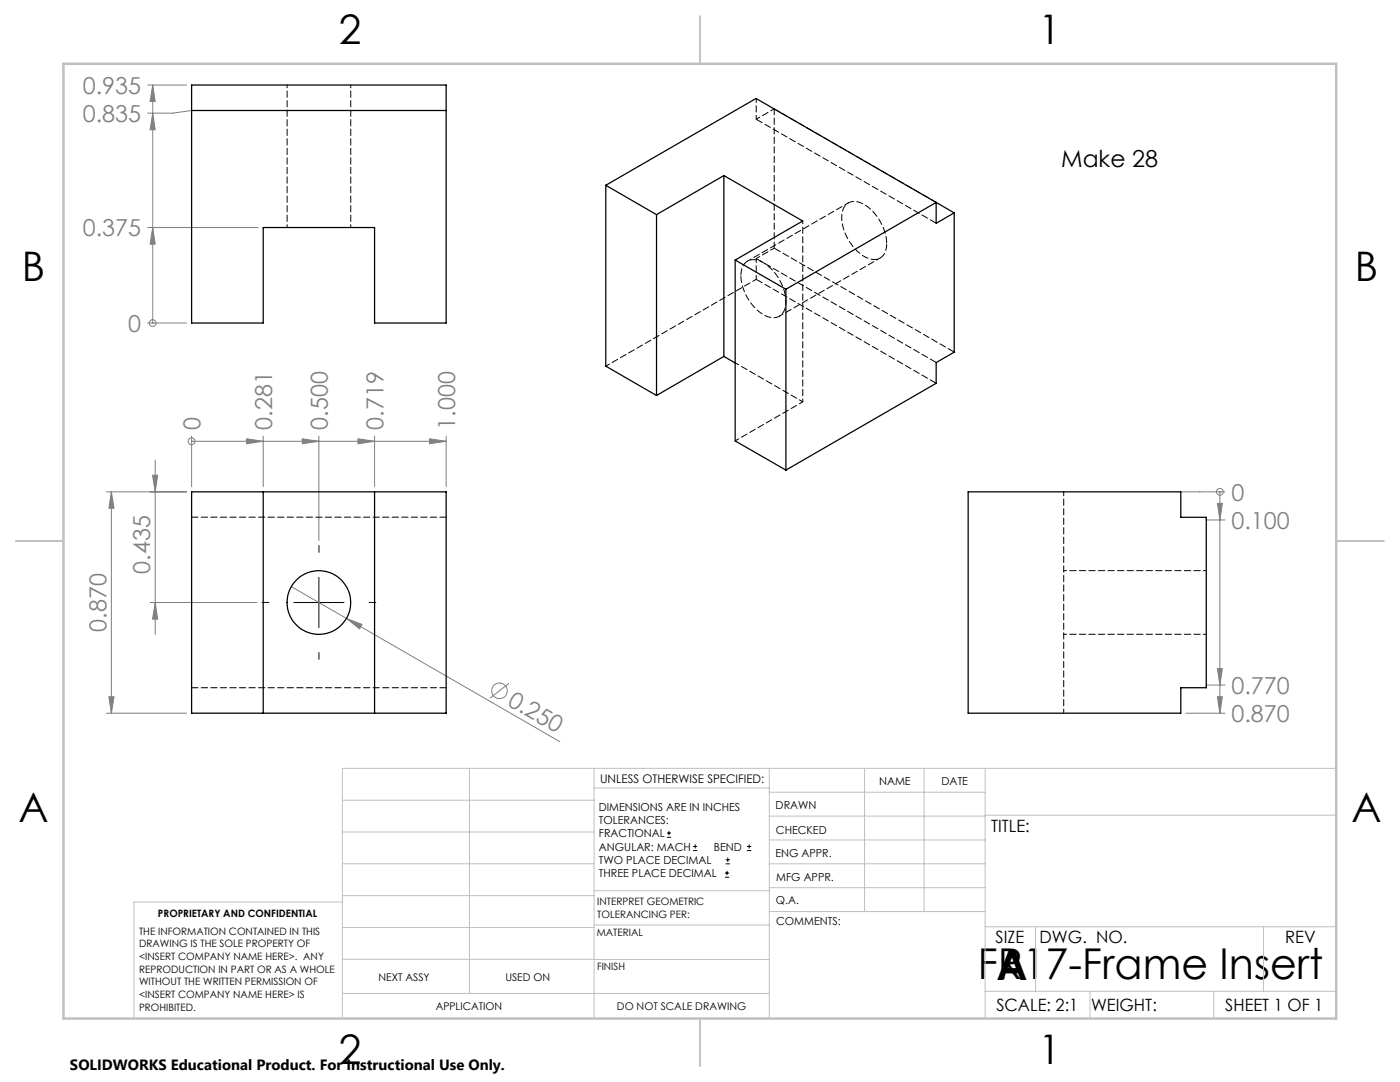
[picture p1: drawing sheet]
<svg xmlns="http://www.w3.org/2000/svg" width="279mm" height="216mm" viewBox="0 0 279 216" stroke-linecap="round" stroke-linejoin="round" font-family="sans-serif">
<g fill="none" stroke="#808080" stroke-width=".2">
<path d="M29.5 17h7.7M30.5 17v47.5M30.5 17l.5 3.2h-1zM30.5 22.6l.5 3.3h-1zM38.2 22l-3.7 .6h-5M29.5 45.4h22M30.5 45.4l.5 3.3h-1zM29.5 64.5h7.7M30.5 64.5h.1M21.2 98.1h16M22.2 98.1v44.2M22.2 98.1l.6 3.3h-1.1z"/>
<path d="M30.4 94.8h1.1l-.5 3.3zM31 91.8v34.8M38.2 88.1h.1M38.2 87v10.1M38.2 88.1h50.8M49.2 87.6l3.3 .5-3.3 .4zM52.5 87v10.1M60.3 87.6l3.3 .5-3.3 .4zM63.6 87v20.9M71.4 87.6l3.4 .5-3.4 .4zM74.8 87v10.1M85.7 87.6l3.3 .5-3.3 .4z"/>
<path d="M89 87v10.1M235.7 98.1h8.8M243.5 98.1h.1M243.5 98.1v44.2M58.1 117.1l53.6 30.9M240.7 103.2v.6h3.8M243 100.4h.9l-.4 3.4zM21.7 139h1.1l-.6 3.3zM30 120.2h21.3M31 120.2l.5 3.3h-1.1zM69.1 123.4l3.1 1.2-.4 .9zM101.6 136.3l-3.8 3"/>
<path d="M243 133.4h.9l-.4 3.3zM243 139h.9l-.4 3.3zM244.5 136.7h-3.8v.5M21.2 142.3h16M236.6 142.3h7.9"/>
<circle cx="30.5" cy="64.5" r=".68"/>
<circle cx="38.2" cy="88.1" r=".69"/>
<circle cx="243.4" cy="98.1" r=".68"/>
<circle cx="99.7" cy="137.8" r="1.55"/>
</g>
<g fill="none" stroke="#000" stroke-width=".2">
<path d="M63.6 115.2v10M58.6 120.2h10.1M133.1 167.1h.8M133.1 166.2h.8M133.5 165.8v.9M138.3 169.7h.8M138.3 168.9h.8M138.7 168.5v.8M144.7 175h.8M144.7 174.2h.8M144.8 172.4h.9M144.8 171.6h.9"/>
<path d="M145.1 173.8v.8M145.2 171.1v.9M149.1 169.7h.8M149.1 168.9h.8M149.5 168.5v.8"/>
</g>
<path d="M63.7 110.2v-1.3M53.7 120.2h-1.4M63.7 130.2v1.4M73.7 120.2h1.3" fill="none" stroke="#000" stroke-width=".2" stroke-dasharray="15.2 1.3 1.3 1.3"/>
<g fill="none" stroke="#c0c0c0" stroke-width=".2">
<path d="M68.3 159.7h50.3M93.7 153.3v44.9M118.6 153.3v49.9M118.6 157.2h34.9M153.5 153.3v49.9M153.5 158.1h43.1M172.5 153.3v28.6M184.4 153.3v28.6M196.6 153.3v49.9M266.7 153.3h-198.4v49.9M68.3 178.7h50.3M68.3 172.4h50.3"/>
<path d="M68.3 166h50.3M68.3 180h-41.6v23.2M118.6 177.7h35M153.5 167.6h43.1M153.5 162.8h43.1M153.5 172.4h43.1M153.5 177.1h43.1M196.6 162.7h70.1M68.3 198.2h85.2M68.3 191.4l85.2 .1M68.3 185.1h50.3M118.6 184.6h35"/>
<path d="M153.6 181.9h43M196.6 197.8h70.1M196.6 184.9h70.1M206.7 184.9v12.9M217.5 197.8v5.4M242.2 197.8v5.4M252.2 184.9v12.9"/>
</g>
<path d="M139.7 3.2v9.5M3.1 107.9h9.6M266.7 107.9h9.5M139.7 203.2v9.6" fill="none" stroke="#c0c0c0" stroke-width=".25"/>
<path d="M12.7 12.7h254v190.5h-254z" fill="none" stroke="#c0c0c0" stroke-width=".5"/>
<g fill="#808080">
<path d="M69.1 123.4l3.1 1.2-.4 .9z"/>
<path d="M243 100.4h.9l-.4 3.4zM243 133.4h.9l-.4 3.3zM243 139h.9l-.4 3.3z"/>
<path d="M30.5 22.6l.5 3.3h-1zM30.5 17l.5 3.2h-1zM30.5 45.4l.5 3.3h-1z"/>
<path d="M49.2 87.6l3.3 .5-3.3 .4zM60.3 87.6l3.3 .5-3.3 .4zM71.4 87.6l3.4 .5-3.4 .4zM85.7 87.6l3.3 .5-3.3 .4z"/>
<path d="M31 120.2l.5 3.3h-1.1zM30.4 94.8h1.1l-.5 3.3zM21.7 139h1.1l-.6 3.3zM22.2 98.1l.6 3.3h-1.1z"/>
</g>
<g fill="none" stroke="#000" stroke-width=".25">
<path d="M38.2 17h50.8v47.5h-14.2v-19.1h-22.3v19.1h-14.3zM38.2 22h50.8M120.9 37l10.1 5.8M120.9 37l30-17.4 35.9 20.8M120.9 37v36.1l10.1 5.8M144.5 35l15.7 9.1-13.5 7.8M144.5 35l-13.5 7.8M144.5 35v36.1M131 42.8v36.1M146.7 51.9v36.1l10.1 5.8M146.7 51.9l10.1 5.8M156.8 57.7v36.1"/>
<path d="M186.8 40.4l-30 17.3M186.8 40.4v4.2l3.6-2.1M186.8 40.4l3.6 2.1M190.4 42.5v27.8l-3.6 2.1v4.1l-30 17.3M144.5 71.1l2.2 1.3M144.5 71.1l-13.5 7.8M38.2 98.1h50.8v44.2h-50.8zM52.5 98.1v44.2M74.8 98.1v44.2M193.2 98.1h42.5v5.1h5v34h-5v5.1h-42.5z"/>
<circle cx="63.6" cy="120.2" r="6.4"/>
</g>
<path d="M38.3 103.2h50.8M38.3 137.2h50.8" fill="none" stroke="#000" stroke-width=".2" stroke-dasharray="1.3 .6"/>
<path d="M57.3 16.9v28.5M70 45.4v-28.5M160.2 80.2v-36.1M240.7 113.9h-28.4M212.3 126.6h28.4" fill="none" stroke="#000" stroke-width=".2" stroke-dasharray="1.3 .6" stroke-dashoffset=".7"/>
<path d="M212.3 142.3v-44.2" fill="none" stroke="#000" stroke-width=".2" stroke-dasharray="1.3 .6" stroke-dashoffset=".4"/>
<path d="M150.9 19.6v4.2M150.9 23.8l3.6-2.1M150.9 51.6v4.1M154.5 49.5l-3.6 2.1M169.3 40.5l-20.1 11.6M120.9 73.1l30-17.4M146.7 72.4l13.5 7.8M155.5 63.1l20.1-11.6M160.2 80.2l-13.5 7.8" fill="none" stroke="#000" stroke-width=".2" stroke-dasharray="1.3 .6" stroke-dashoffset=".5"/>
<path d="M150.9 23.8l35.9 20.7M147.9 55a2.68 2.68 0 0 1 2.6-3.2 7.8 7.8 0 0 1 5.6 5.2 5.8 5.8 0 0 1 0 5.6 2.86 2.86 0 0 1-4 .1 10 10 0 0 1-4.2-7.7M150.9 55.7l35.9 20.8M150.9 51.6l35.9 20.7M154.5 49.5l35.9 20.8M177 48.6a9.5 9.5 0 0 0-5.6-8.3 2.53 2.53 0 0 0-3.4 2.6 9.4 9.4 0 0 0 5.5 8.7 2.53 2.53 0 0 0 3.4-2.5l.1-.5" fill="none" stroke="#000" stroke-width=".2" stroke-dasharray="1.3 .6" stroke-dashoffset="-.1"/>
<path d="M154.5 21.7l32.3 18.7M154.5 21.7v27.8" fill="none" stroke="#000" stroke-width=".2" stroke-dasharray="1.3 .6" stroke-dashoffset=".1"/>
<g font-size="8.5">
<text x="195.1" y="195.4">FR17-Frame Insert</text>
<text x="198.9" y="195.5">A</text>
</g>
<g font-size="8.1">
<text x="67.6" y="8.9">2</text>
<text x="207.3" y="8.9">1</text>
<text x="4.4" y="56.2">B</text>
<text x="270.4" y="56.2">B</text>
<text x="3.7" y="164.1">A</text>
<text x="269.7" y="164.1">A</text>
<text x="67.6" y="212.4">2</text>
<text x="207.3" y="212.4">1</text>
</g>
<g font-size="4.7" fill="#808080">
<text x="16.5" y="18.7">0.935</text>
<text x="16.5" y="24.3">0.835</text>
<text x="16.5" y="47.2">0.375</text>
<text x="25.6" y="66.2">0</text>
<text x="40" y="85.7" transform="rotate(-90 40 85.7)">0</text>
<text x="54.3" y="85.7" transform="rotate(-90 54.3 85.7)">0.281</text>
<text x="65.4" y="85.7" transform="rotate(-90 65.4 85.7)">0.500</text>
<text x="76.5" y="85.7" transform="rotate(-90 76.5 85.7)">0.719</text>
<text x="90.8" y="85.7" transform="rotate(-90 90.8 85.7)">1.000</text>
<text x="245.8" y="99.9">0</text>
<text x="245.8" y="105.5">0.100</text>
<text x="30" y="114.5" transform="rotate(-90 30 114.5)">0.435</text>
<text x="21.2" y="126" transform="rotate(-90 21.2 126)">0.870</text>
<text x="101.1" y="140.6" transform="rotate(30 101.1 140.6)">0.250</text>
<text x="245.8" y="138.5">0.770</text>
<text x="245.8" y="144.1">0.870</text>
</g>
<text font-size="4.7" x="211.8" y="33.3">Make 28</text>
<g font-size="3.4">
<text x="197.8" y="166">TITLE:</text>
<text x="198.7" y="188.1">SIZE</text>
<text x="207.5" y="188.1">DWG. NO.</text>
<text x="256.5" y="188.2">REV</text>
<text x="198.8" y="201.7">SCALE: 2:1</text>
<text x="217.7" y="201.8">WEIGHT:</text>
<text x="244.5" y="201.7">SHEET 1 OF 1</text>
</g>
<text font-size="3" x="14" y="213.5">SOLIDWORKS Educational Product. For Instructional Use Only.</text>
<text font-size="2.4" x="119.8" y="156.2">UNLESS OTHERWISE SPECIFIED:</text>
<g font-size="2.2">
<text x="119.5" y="161.8">DIMENSIONS ARE IN INCHES</text>
<text x="154.8" y="161.4">DRAWN</text>
<text x="175.4" y="156.6">NAME</text>
<text x="187.9" y="156.7">DATE</text>
<text x="119.5" y="164.4">TOLERANCES:</text>
<text x="119.5" y="167.1">FRACTIONAL</text>
<text x="154.9" y="166.3">CHECKED</text>
<text x="119.5" y="169.7">ANGULAR: MACH</text>
<text x="119.5" y="172.4">TWO PLACE DECIMAL</text>
<text x="142.5" y="169.7">BEND</text>
<text x="154.8" y="171">ENG APPR.</text>
<text x="119.5" y="175">THREE PLACE DECIMAL</text>
<text x="154.9" y="175.7">MFG APPR.</text>
<text x="154.9" y="180.4">Q.A.</text>
<text x="154.9" y="184.6">COMMENTS:</text>
</g>
<g font-size="2.1">
<text x="75.5" y="195.7">NEXT ASSY</text>
<text x="100.9" y="195.7">USED ON</text>
<text x="86.9" y="201.5">APPLICATION</text>
<text x="123.1" y="201.6">DO NOT SCALE DRAWING</text>
</g>
<g font-size="2">
<text x="31.5" y="182.9">PROPRIETARY AND CONFIDENTIAL</text>
<text x="119.2" y="180.6">INTERPRET GEOMETRIC</text>
<text x="119.2" y="183.1">TOLERANCING PER:</text>
<text x="27.8" y="186.5">THE INFORMATION CONTAINED IN THIS</text>
<text x="27.8" y="189">DRAWING IS THE SOLE PROPERTY OF</text>
<text x="27.8" y="191.6">&lt;INSERT COMPANY NAME HERE&gt;. ANY</text>
<text x="119.1" y="186.7">MATERIAL</text>
<text x="27.8" y="194.1">REPRODUCTION IN PART OR AS A WHOLE</text>
<text x="27.8" y="196.6">WITHOUT THE WRITTEN PERMISSION OF</text>
<text x="119.1" y="193.5">FINISH</text>
<text x="27.8" y="199.1">&lt;INSERT COMPANY NAME HERE&gt; IS</text>
<text x="27.8" y="201.7">PROHIBITED.</text>
</g>
</svg>
